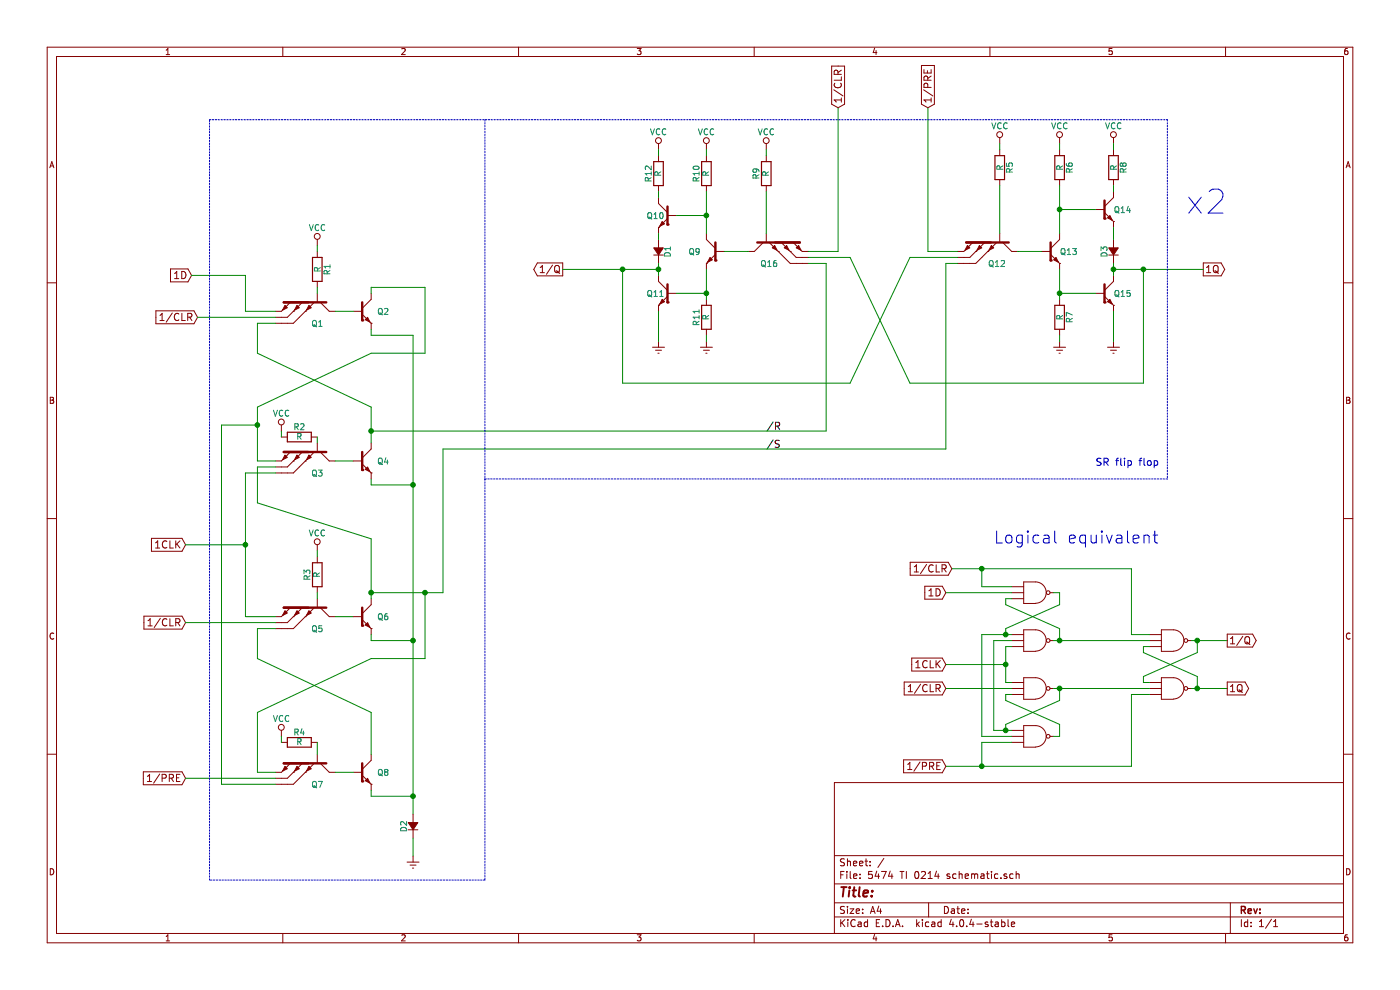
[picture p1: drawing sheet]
EESchema Schematic File Version 2
LIBS:power
LIBS:device
LIBS:transistors
LIBS:conn
LIBS:linear
LIBS:regul
LIBS:74xx
LIBS:cmos4000
LIBS:adc-dac
LIBS:memory
LIBS:xilinx
LIBS:microcontrollers
LIBS:dsp
LIBS:microchip
LIBS:analog_switches
LIBS:motorola
LIBS:texas
LIBS:intel
LIBS:audio
LIBS:interface
LIBS:digital-audio
LIBS:philips
LIBS:display
LIBS:cypress
LIBS:siliconi
LIBS:opto
LIBS:atmel
LIBS:contrib
LIBS:valves
LIBS:project5474
LIBS:5474 TI 0214 schematic-cache
EELAYER 25 0
EELAYER END
$Descr A4 11693 8268
encoding utf-8
Sheet 1 1
Title ""
Date ""
Rev ""
Comp ""
Comment1 ""
Comment2 ""
Comment3 ""
Comment4 ""
$EndDescr
$Comp
L Q_NPN Q14
U 1 1
P 9200 1750
F 0 "Q14" H 9450 1750 50  0000 R CNN
F 1 "Q_NPN" H 9800 1700 50  0001 R CNN
F 2 "" H 9400 1850 50  0000 C CNN
F 3 "" H 9200 1750 50  0000 C CNN
	1    9200 1750
	1    0    0    -1  
$EndComp
$Comp
L Q_NPN Q15
U 1 1
P 9200 2450
F 0 "Q15" H 9450 2450 50  0000 R CNN
F 1 "Q_NPN" H 9800 2400 50  0001 R CNN
F 2 "" H 9400 2550 50  0000 C CNN
F 3 "" H 9200 2450 50  0000 C CNN
	1    9200 2450
	1    0    0    -1  
$EndComp
$Comp
L D_Small D3
U 1 1
P 9300 2100
F 0 "D3" H 9250 2180 50  0000 L CNN
F 1 "D_Small" H 9150 2020 50  0001 L CNN
F 2 "" V 9300 2100 50  0000 C CNN
F 3 "" V 9300 2100 50  0000 C CNN
	1    9300 2100
	0    -1   -1   0   
$EndComp
Text GLabel 10050 2250 2    60   Output ~ 0
1Q
$Comp
L R R8
U 1 1
P 9300 1400
F 0 "R8" V 9380 1400 50  0000 C CNN
F 1 "R" V 9300 1400 50  0000 C CNN
F 2 "" V 9230 1400 50  0000 C CNN
F 3 "" H 9300 1400 50  0000 C CNN
	1    9300 1400
	1    0    0    -1  
$EndComp
$Comp
L VCC #PWR?
U 1 1
P 9300 1200
F 0 "#PWR?" H 9300 1050 50  0001 C CNN
F 1 "VCC" H 9300 1350 50  0000 C CNN
F 2 "" H 9300 1200 50  0000 C CNN
F 3 "" H 9300 1200 50  0000 C CNN
	1    9300 1200
	1    0    0    -1  
$EndComp
$Comp
L GNDREF #PWR?
U 1 1
P 9300 2850
F 0 "#PWR?" H 9300 2600 50  0001 C CNN
F 1 "GNDREF" H 9300 2700 50  0001 C CNN
F 2 "" H 9300 2850 50  0000 C CNN
F 3 "" H 9300 2850 50  0000 C CNN
	1    9300 2850
	1    0    0    -1  
$EndComp
$Comp
L Q_NPN Q13
U 1 1
P 8750 2100
F 0 "Q13" H 9000 2100 50  0000 R CNN
F 1 "Q_NPN" H 9350 2050 50  0001 R CNN
F 2 "" H 8950 2200 50  0000 C CNN
F 3 "" H 8750 2100 50  0000 C CNN
	1    8750 2100
	1    0    0    -1  
$EndComp
$Comp
L R R7
U 1 1
P 8850 2650
F 0 "R7" V 8930 2650 50  0000 C CNN
F 1 "R" V 8850 2650 50  0000 C CNN
F 2 "" V 8780 2650 50  0000 C CNN
F 3 "" H 8850 2650 50  0000 C CNN
	1    8850 2650
	1    0    0    -1  
$EndComp
$Comp
L GNDREF #PWR?
U 1 1
P 8850 2850
F 0 "#PWR?" H 8850 2600 50  0001 C CNN
F 1 "GNDREF" H 8850 2700 50  0001 C CNN
F 2 "" H 8850 2850 50  0000 C CNN
F 3 "" H 8850 2850 50  0000 C CNN
	1    8850 2850
	1    0    0    -1  
$EndComp
$Comp
L R R6
U 1 1
P 8850 1400
F 0 "R6" V 8930 1400 50  0000 C CNN
F 1 "R" V 8850 1400 50  0000 C CNN
F 2 "" V 8780 1400 50  0000 C CNN
F 3 "" H 8850 1400 50  0000 C CNN
	1    8850 1400
	1    0    0    -1  
$EndComp
$Comp
L VCC #PWR?
U 1 1
P 8850 1200
F 0 "#PWR?" H 8850 1050 50  0001 C CNN
F 1 "VCC" H 8850 1350 50  0000 C CNN
F 2 "" H 8850 1200 50  0000 C CNN
F 3 "" H 8850 1200 50  0000 C CNN
	1    8850 1200
	1    0    0    -1  
$EndComp
$Comp
L Q_NPN Q11
U 1 1
P 5600 2450
F 0 "Q11" H 5800 2450 50  0000 R CNN
F 1 "Q_NPN" H 6200 2400 50  0001 R CNN
F 2 "" H 5800 2550 50  0000 C CNN
F 3 "" H 5600 2450 50  0000 C CNN
	1    5600 2450
	-1   0    0    -1  
$EndComp
$Comp
L D_Small D2
U 1 1
P 3450 6900
F 0 "D2" H 3400 6980 50  0000 L CNN
F 1 "D_Small" H 3300 6820 50  0001 L CNN
F 2 "" V 3450 6900 50  0000 C CNN
F 3 "" V 3450 6900 50  0000 C CNN
	1    3450 6900
	0    -1   -1   0   
$EndComp
Text GLabel 4700 2250 0    60   Output ~ 0
1/Q
$Comp
L Q_NPN_triple_emitter Q12
U 1 1
P 8350 2000
F 0 "Q12" V 8550 2050 50  0000 R CNN
F 1 "Q_NPN_triple_emitter" H 8680 2330 50  0001 R CNN
F 2 "" H 8550 2100 50  0000 C CNN
F 3 "" H 8350 2000 50  0000 C CNN
	1    8350 2000
	0    1    1    0   
$EndComp
$Comp
L R R5
U 1 1
P 8350 1400
F 0 "R5" V 8430 1400 50  0000 C CNN
F 1 "R" V 8350 1400 50  0000 C CNN
F 2 "" V 8280 1400 50  0000 C CNN
F 3 "" H 8350 1400 50  0000 C CNN
	1    8350 1400
	1    0    0    -1  
$EndComp
$Comp
L VCC #PWR?
U 1 1
P 8350 1200
F 0 "#PWR?" H 8350 1050 50  0001 C CNN
F 1 "VCC" H 8350 1350 50  0000 C CNN
F 2 "" H 8350 1200 50  0000 C CNN
F 3 "" H 8350 1200 50  0000 C CNN
	1    8350 1200
	1    0    0    -1  
$EndComp
Text GLabel 7750 900  1    60   Input ~ 0
1/PRE
$Comp
L Q_NPN Q8
U 1 1
P 3000 6450
F 0 "Q8" H 3250 6450 50  0000 R CNN
F 1 "Q_NPN" H 3600 6400 50  0001 R CNN
F 2 "" H 3200 6550 50  0000 C CNN
F 3 "" H 3000 6450 50  0000 C CNN
	1    3000 6450
	1    0    0    -1  
$EndComp
$Comp
L Q_NPN_triple_emitter Q7
U 1 1
P 2650 6350
F 0 "Q7" V 2850 6400 50  0000 R CNN
F 1 "Q_NPN_triple_emitter" H 2980 6680 50  0001 R CNN
F 2 "" H 2850 6450 50  0000 C CNN
F 3 "" H 2650 6350 50  0000 C CNN
	1    2650 6350
	0    1    1    0   
$EndComp
$Comp
L R R4
U 1 1
P 2500 6200
F 0 "R4" V 2580 6200 50  0000 C CNN
F 1 "R" V 2500 6200 50  0000 C CNN
F 2 "" V 2430 6200 50  0000 C CNN
F 3 "" H 2500 6200 50  0000 C CNN
	1    2500 6200
	0    -1   -1   0   
$EndComp
$Comp
L VCC #PWR?
U 1 1
P 2350 6150
F 0 "#PWR?" H 2350 6000 50  0001 C CNN
F 1 "VCC" H 2350 6300 50  0000 C CNN
F 2 "" H 2350 6150 50  0000 C CNN
F 3 "" H 2350 6150 50  0000 C CNN
	1    2350 6150
	1    0    0    -1  
$EndComp
$Comp
L GNDREF #PWR?
U 1 1
P 3450 7150
F 0 "#PWR?" H 3450 6900 50  0001 C CNN
F 1 "GNDREF" H 3450 7000 50  0001 C CNN
F 2 "" H 3450 7150 50  0000 C CNN
F 3 "" H 3450 7150 50  0000 C CNN
	1    3450 7150
	1    0    0    -1  
$EndComp
$Comp
L GNDREF #PWR?
U 1 1
P 5500 2850
F 0 "#PWR?" H 5500 2600 50  0001 C CNN
F 1 "GNDREF" H 5500 2700 50  0001 C CNN
F 2 "" H 5500 2850 50  0000 C CNN
F 3 "" H 5500 2850 50  0000 C CNN
	1    5500 2850
	-1   0    0    -1  
$EndComp
$Comp
L R R11
U 1 1
P 5900 2650
F 0 "R11" V 5980 2650 50  0000 C CNN
F 1 "R" V 5900 2650 50  0000 C CNN
F 2 "" V 5830 2650 50  0000 C CNN
F 3 "" H 5900 2650 50  0000 C CNN
	1    5900 2650
	-1   0    0    -1  
$EndComp
$Comp
L GNDREF #PWR?
U 1 1
P 5900 2850
F 0 "#PWR?" H 5900 2600 50  0001 C CNN
F 1 "GNDREF" H 5900 2700 50  0001 C CNN
F 2 "" H 5900 2850 50  0000 C CNN
F 3 "" H 5900 2850 50  0000 C CNN
	1    5900 2850
	-1   0    0    -1  
$EndComp
$Comp
L D_Small D1
U 1 1
P 5500 2100
F 0 "D1" H 5450 2180 50  0000 L CNN
F 1 "D_Small" H 5350 2020 50  0001 L CNN
F 2 "" V 5500 2100 50  0000 C CNN
F 3 "" V 5500 2100 50  0000 C CNN
	1    5500 2100
	0    1    -1   0   
$EndComp
$Comp
L Q_NPN Q10
U 1 1
P 5600 1800
F 0 "Q10" H 5800 1800 50  0000 R CNN
F 1 "Q_NPN" H 6200 1750 50  0001 R CNN
F 2 "" H 5800 1900 50  0000 C CNN
F 3 "" H 5600 1800 50  0000 C CNN
	1    5600 1800
	-1   0    0    -1  
$EndComp
$Comp
L R R12
U 1 1
P 5500 1450
F 0 "R12" V 5580 1450 50  0000 C CNN
F 1 "R" V 5500 1450 50  0000 C CNN
F 2 "" V 5430 1450 50  0000 C CNN
F 3 "" H 5500 1450 50  0000 C CNN
	1    5500 1450
	-1   0    0    -1  
$EndComp
$Comp
L VCC #PWR?
U 1 1
P 5500 1250
F 0 "#PWR?" H 5500 1100 50  0001 C CNN
F 1 "VCC" H 5500 1400 50  0000 C CNN
F 2 "" H 5500 1250 50  0000 C CNN
F 3 "" H 5500 1250 50  0000 C CNN
	1    5500 1250
	-1   0    0    -1  
$EndComp
$Comp
L Q_NPN Q9
U 1 1
P 6000 2100
F 0 "Q9" H 6250 2100 50  0000 R CNN
F 1 "Q_NPN" H 6600 2050 50  0001 R CNN
F 2 "" H 6200 2200 50  0000 C CNN
F 3 "" H 6000 2100 50  0000 C CNN
	1    6000 2100
	-1   0    0    -1  
$EndComp
$Comp
L R R10
U 1 1
P 5900 1450
F 0 "R10" V 5980 1450 50  0000 C CNN
F 1 "R" V 5900 1450 50  0000 C CNN
F 2 "" V 5830 1450 50  0000 C CNN
F 3 "" H 5900 1450 50  0000 C CNN
	1    5900 1450
	-1   0    0    -1  
$EndComp
$Comp
L VCC #PWR?
U 1 1
P 5900 1250
F 0 "#PWR?" H 5900 1100 50  0001 C CNN
F 1 "VCC" H 5900 1400 50  0000 C CNN
F 2 "" H 5900 1250 50  0000 C CNN
F 3 "" H 5900 1250 50  0000 C CNN
	1    5900 1250
	-1   0    0    -1  
$EndComp
$Comp
L Q_NPN_triple_emitter Q16
U 1 1
P 6400 2000
F 0 "Q16" V 6600 2050 50  0000 R CNN
F 1 "Q_NPN_triple_emitter" H 6730 2330 50  0001 R CNN
F 2 "" H 6600 2100 50  0000 C CNN
F 3 "" H 6400 2000 50  0000 C CNN
	1    6400 2000
	0    -1   1    0   
$EndComp
$Comp
L R R9
U 1 1
P 6400 1450
F 0 "R9" V 6480 1450 50  0000 C CNN
F 1 "R" V 6400 1450 50  0000 C CNN
F 2 "" V 6330 1450 50  0000 C CNN
F 3 "" H 6400 1450 50  0000 C CNN
	1    6400 1450
	-1   0    0    -1  
$EndComp
$Comp
L VCC #PWR?
U 1 1
P 6400 1250
F 0 "#PWR?" H 6400 1100 50  0001 C CNN
F 1 "VCC" H 6400 1400 50  0000 C CNN
F 2 "" H 6400 1250 50  0000 C CNN
F 3 "" H 6400 1250 50  0000 C CNN
	1    6400 1250
	-1   0    0    -1  
$EndComp
Text GLabel 7000 900  1    60   Input ~ 0
1/CLR
$Comp
L Q_NPN_triple_emitter Q5
U 1 1
P 2650 5050
F 0 "Q5" V 2850 5100 50  0000 R CNN
F 1 "Q_NPN_triple_emitter" H 2980 5380 50  0001 R CNN
F 2 "" H 2850 5150 50  0000 C CNN
F 3 "" H 2650 5050 50  0000 C CNN
	1    2650 5050
	0    1    1    0   
$EndComp
$Comp
L Q_NPN_triple_emitter Q3
U 1 1
P 2650 3750
F 0 "Q3" V 2850 3800 50  0000 R CNN
F 1 "Q_NPN_triple_emitter" H 2980 4080 50  0001 R CNN
F 2 "" H 2850 3850 50  0000 C CNN
F 3 "" H 2650 3750 50  0000 C CNN
	1    2650 3750
	0    1    1    0   
$EndComp
Text GLabel 1550 4550 0    60   Input ~ 0
1CLK
$Comp
L R R3
U 1 1
P 2650 4800
F 0 "R3" V 2730 4800 50  0000 C CNN
F 1 "R" V 2650 4800 50  0000 C CNN
F 2 "" V 2580 4800 50  0000 C CNN
F 3 "" H 2650 4800 50  0000 C CNN
	1    2650 4800
	-1   0    0    -1  
$EndComp
$Comp
L VCC #PWR?
U 1 1
P 2650 4600
F 0 "#PWR?" H 2650 4450 50  0001 C CNN
F 1 "VCC" H 2650 4750 50  0000 C CNN
F 2 "" H 2650 4600 50  0000 C CNN
F 3 "" H 2650 4600 50  0000 C CNN
	1    2650 4600
	-1   0    0    -1  
$EndComp
$Comp
L R R2
U 1 1
P 2500 3650
F 0 "R2" V 2580 3650 50  0000 C CNN
F 1 "R" V 2500 3650 50  0000 C CNN
F 2 "" V 2430 3650 50  0000 C CNN
F 3 "" H 2500 3650 50  0000 C CNN
	1    2500 3650
	0    -1   -1   0   
$EndComp
$Comp
L VCC #PWR?
U 1 1
P 2350 3600
F 0 "#PWR?" H 2350 3450 50  0001 C CNN
F 1 "VCC" H 2350 3750 50  0000 C CNN
F 2 "" H 2350 3600 50  0000 C CNN
F 3 "" H 2350 3600 50  0000 C CNN
	1    2350 3600
	1    0    0    -1  
$EndComp
$Comp
L Q_NPN Q6
U 1 1
P 3000 5150
F 0 "Q6" H 3250 5150 50  0000 R CNN
F 1 "Q_NPN" H 3600 5100 50  0001 R CNN
F 2 "" H 3200 5250 50  0000 C CNN
F 3 "" H 3000 5150 50  0000 C CNN
	1    3000 5150
	1    0    0    -1  
$EndComp
$Comp
L Q_NPN Q4
U 1 1
P 3000 3850
F 0 "Q4" H 3250 3850 50  0000 R CNN
F 1 "Q_NPN" H 3600 3800 50  0001 R CNN
F 2 "" H 3200 3950 50  0000 C CNN
F 3 "" H 3000 3850 50  0000 C CNN
	1    3000 3850
	1    0    0    -1  
$EndComp
$Comp
L Q_NPN_triple_emitter Q1
U 1 1
P 2650 2500
F 0 "Q1" V 2850 2550 50  0000 R CNN
F 1 "Q_NPN_triple_emitter" H 2980 2830 50  0001 R CNN
F 2 "" H 2850 2600 50  0000 C CNN
F 3 "" H 2650 2500 50  0000 C CNN
	1    2650 2500
	0    1    1    0   
$EndComp
$Comp
L Q_NPN Q2
U 1 1
P 3000 2600
F 0 "Q2" H 3250 2600 50  0000 R CNN
F 1 "Q_NPN" H 3600 2550 50  0001 R CNN
F 2 "" H 3200 2700 50  0000 C CNN
F 3 "" H 3000 2600 50  0000 C CNN
	1    3000 2600
	1    0    0    -1  
$EndComp
$Comp
L R R1
U 1 1
P 2650 2250
F 0 "R1" V 2730 2250 50  0000 C CNN
F 1 "R" V 2650 2250 50  0000 C CNN
F 2 "" V 2580 2250 50  0000 C CNN
F 3 "" H 2650 2250 50  0000 C CNN
	1    2650 2250
	1    0    0    -1  
$EndComp
$Comp
L VCC #PWR?
U 1 1
P 2650 2050
F 0 "#PWR?" H 2650 1900 50  0001 C CNN
F 1 "VCC" H 2650 2200 50  0000 C CNN
F 2 "" H 2650 2050 50  0000 C CNN
F 3 "" H 2650 2050 50  0000 C CNN
	1    2650 2050
	1    0    0    -1  
$EndComp
Text GLabel 1600 2300 0    60   Input ~ 0
1D
Text GLabel 1650 2650 0    60   Input ~ 0
1/CLR
Text GLabel 1550 6500 0    60   Input ~ 0
1/PRE
Text GLabel 1550 5200 0    60   Input ~ 0
1/CLR
Text Label 6400 3750 0    60   ~ 0
/S
Text Label 6400 3600 0    60   ~ 0
/R
Wire Wire Line
	9300 1900 9300 2000
Wire Wire Line
	9300 2200 9300 2250
Wire Wire Line
	9300 2250 9300 2300
Wire Wire Line
	9300 2250 9550 2250
Wire Wire Line
	9550 2250 10050 2250
Connection ~ 9300 2250
Wire Wire Line
	9300 1550 9300 1600
Wire Wire Line
	9300 1200 9300 1250
Wire Wire Line
	9300 2850 9300 2600
Wire Wire Line
	8850 1550 8850 1750
Wire Wire Line
	8850 1750 8850 1950
Wire Wire Line
	8850 1750 9150 1750
Wire Wire Line
	8850 2250 8850 2450
Wire Wire Line
	8850 2450 8850 2500
Wire Wire Line
	8850 2450 9150 2450
Connection ~ 8850 2450
Wire Wire Line
	8850 2800 8850 2850
Wire Wire Line
	8850 1200 8850 1250
Connection ~ 8850 1750
Wire Wire Line
	5500 2200 5500 2250
Wire Wire Line
	5500 2250 5500 2300
Wire Wire Line
	4700 2250 5200 2250
Wire Wire Line
	5200 2250 5500 2250
Connection ~ 5500 2250
Wire Wire Line
	8500 2100 8700 2100
Wire Wire Line
	8350 1200 8350 1250
Wire Wire Line
	8350 1550 8350 1950
Wire Wire Line
	7750 2100 8000 2100
Wire Wire Line
	3450 2800 3450 4050
Wire Wire Line
	3450 4050 3450 5350
Wire Wire Line
	3450 5350 3450 6650
Wire Wire Line
	3450 6650 3450 6800
Wire Wire Line
	2800 6450 2950 6450
Wire Wire Line
	2350 6150 2350 6200
Wire Wire Line
	2650 6200 2650 6300
Wire Wire Line
	3450 7000 3450 7150
Wire Wire Line
	5500 2600 5500 2850
Wire Wire Line
	5900 2800 5900 2850
Wire Wire Line
	5900 2250 5900 2450
Wire Wire Line
	5900 2450 5900 2500
Wire Wire Line
	5900 2450 5650 2450
Wire Wire Line
	5500 1950 5500 2000
Wire Wire Line
	5500 1250 5500 1300
Wire Wire Line
	5500 1600 5500 1650
Connection ~ 5900 2450
Wire Wire Line
	5900 1600 5900 1800
Wire Wire Line
	5900 1800 5900 1950
Wire Wire Line
	5900 1800 5650 1800
Wire Wire Line
	5900 1250 5900 1300
Connection ~ 5900 1800
Wire Wire Line
	6250 2100 6050 2100
Wire Wire Line
	6400 1250 6400 1300
Wire Wire Line
	6400 1600 6400 1950
Wire Wire Line
	7000 2100 6750 2100
Wire Wire Line
	7000 900  7000 2100
Wire Wire Line
	5200 2250 5200 3200
Wire Wire Line
	5200 3200 7100 3200
Connection ~ 5200 2250
Wire Wire Line
	9550 2250 9550 3200
Wire Wire Line
	9550 3200 7600 3200
Connection ~ 9550 2250
Wire Wire Line
	6750 2150 7100 2150
Wire Wire Line
	8000 2150 7600 2150
Wire Wire Line
	7600 2150 7100 3200
Wire Wire Line
	7100 2150 7600 3200
Wire Wire Line
	2050 5150 2300 5150
Wire Wire Line
	2650 4600 2650 4650
Wire Wire Line
	2350 3600 2350 3650
Wire Wire Line
	2650 3650 2650 3700
Wire Wire Line
	2650 4950 2650 5000
Wire Wire Line
	2950 5150 2800 5150
Wire Wire Line
	2950 3850 2800 3850
Wire Wire Line
	7900 3750 7900 2200
Wire Wire Line
	7900 2200 8000 2200
Wire Wire Line
	6900 3600 6900 2200
Wire Wire Line
	6900 2200 6750 2200
Wire Wire Line
	2150 5250 2300 5250
Wire Wire Line
	2650 2050 2650 2100
Wire Wire Line
	2650 2400 2650 2450
Wire Wire Line
	2050 2600 2300 2600
Wire Wire Line
	2950 2600 2800 2600
Wire Wire Line
	1650 2650 2300 2650
Wire Wire Line
	7750 900  7750 2100
Wire Wire Line
	1550 5200 2300 5200
Wire Wire Line
	1600 2300 2050 2300
Wire Wire Line
	2050 2300 2050 2600
Wire Wire Line
	2050 3950 2050 4550
Wire Wire Line
	2050 4550 2050 5150
Wire Wire Line
	2050 4550 1550 4550
Wire Wire Line
	2050 3950 2300 3950
Connection ~ 2050 4550
Wire Wire Line
	2300 6500 1550 6500
Wire Wire Line
	3100 6600 3100 6650
Wire Wire Line
	3100 6650 3450 6650
Wire Wire Line
	3100 5300 3100 5350
Wire Wire Line
	3100 5350 3450 5350
Connection ~ 3450 6650
Wire Wire Line
	3100 4000 3100 4050
Wire Wire Line
	3100 4050 3450 4050
Connection ~ 3450 5350
Wire Wire Line
	3100 2750 3100 2800
Wire Wire Line
	3100 2800 3450 2800
Connection ~ 3450 4050
Wire Wire Line
	3100 3400 3100 3600
Wire Wire Line
	3100 3600 3100 3700
Wire Wire Line
	3100 2450 3100 2400
Wire Wire Line
	3100 2400 3550 2400
Wire Wire Line
	3100 4500 3100 4950
Wire Wire Line
	3100 4950 3100 5000
Wire Wire Line
	3100 4950 3550 4950
Wire Wire Line
	3550 4950 3700 4950
Wire Wire Line
	3100 5950 3100 6300
Wire Wire Line
	2150 3850 2300 3850
Wire Wire Line
	2150 3400 2150 3550
Wire Wire Line
	2150 3550 2150 3850
Wire Wire Line
	2300 2700 2150 2700
Wire Wire Line
	2150 2700 2150 2950
Wire Wire Line
	3100 2950 3550 2950
Wire Wire Line
	3550 2950 3550 2400
Wire Wire Line
	2150 2950 3100 3400
Wire Wire Line
	3100 2950 2150 3400
Wire Wire Line
	2300 6450 2150 6450
Wire Wire Line
	2150 6450 2150 5950
Wire Wire Line
	2150 5250 2150 5500
Wire Wire Line
	3550 4950 3550 5500
Wire Wire Line
	3550 5500 3100 5500
Wire Wire Line
	3100 5500 2150 5950
Wire Wire Line
	2150 5500 3100 5950
Wire Wire Line
	2300 3900 2150 3900
Wire Wire Line
	2150 3900 2150 4200
Wire Wire Line
	2150 4200 3100 4500
Connection ~ 3100 4950
Wire Wire Line
	2300 6550 1850 6550
Wire Wire Line
	1850 6550 1850 3550
Wire Wire Line
	1850 3550 2150 3550
Connection ~ 2150 3550
Wire Wire Line
	3100 3600 6900 3600
Connection ~ 3100 3600
Connection ~ 3550 4950
Wire Wire Line
	3700 3750 7900 3750
Wire Wire Line
	3700 4950 3700 3750
Wire Notes Line
	1750 1000 9750 1000
Wire Notes Line
	9750 1000 9750 4000
Wire Notes Line
	9750 4000 4050 4000
Wire Notes Line
	4050 4000 4050 7350
Wire Notes Line
	4050 7350 1750 7350
Wire Notes Line
	1750 7350 1750 1000
Text Notes 9900 1800 0    200  ~ 0
x2
$Comp
L 3NAND U?
U 1 1
P 8550 5100
F 0 "U?" H 8570 4920 60  0001 C CNN
F 1 "3NAND" H 8560 5000 60  0001 C CNN
F 2 "" H 8550 5100 60  0001 C CNN
F 3 "" H 8550 5100 60  0001 C CNN
	1    8550 5100
	1    0    0    -1  
$EndComp
$Comp
L 3NAND U?
U 1 1
P 8550 5500
F 0 "U?" H 8570 5320 60  0001 C CNN
F 1 "3NAND" H 8560 5400 60  0001 C CNN
F 2 "" H 8550 5500 60  0001 C CNN
F 3 "" H 8550 5500 60  0001 C CNN
	1    8550 5500
	1    0    0    -1  
$EndComp
$Comp
L 3NAND U?
U 1 1
P 8550 5900
F 0 "U?" H 8570 5720 60  0001 C CNN
F 1 "3NAND" H 8560 5800 60  0001 C CNN
F 2 "" H 8550 5900 60  0001 C CNN
F 3 "" H 8550 5900 60  0001 C CNN
	1    8550 5900
	1    0    0    -1  
$EndComp
$Comp
L 3NAND U?
U 1 1
P 8550 6300
F 0 "U?" H 8570 6120 60  0001 C CNN
F 1 "3NAND" H 8560 6200 60  0001 C CNN
F 2 "" H 8550 6300 60  0001 C CNN
F 3 "" H 8550 6300 60  0001 C CNN
	1    8550 6300
	1    0    0    -1  
$EndComp
$Comp
L 3NAND U?
U 1 1
P 9700 5500
F 0 "U?" H 9720 5320 60  0001 C CNN
F 1 "3NAND" H 9710 5400 60  0001 C CNN
F 2 "" H 9700 5500 60  0001 C CNN
F 3 "" H 9700 5500 60  0001 C CNN
	1    9700 5500
	1    0    0    -1  
$EndComp
$Comp
L 3NAND U?
U 1 1
P 9700 5900
F 0 "U?" H 9720 5720 60  0001 C CNN
F 1 "3NAND" H 9710 5800 60  0001 C CNN
F 2 "" H 9700 5900 60  0001 C CNN
F 3 "" H 9700 5900 60  0001 C CNN
	1    9700 5900
	1    0    0    -1  
$EndComp
Wire Wire Line
	8200 5300 8400 5300
Wire Wire Line
	8400 5300 8450 5300
Wire Wire Line
	8400 5300 8400 5250
Wire Wire Line
	8450 5000 8400 5000
Wire Wire Line
	8400 5000 8400 5050
Wire Wire Line
	8800 4950 8850 4950
Wire Wire Line
	8850 4950 8850 5050
Wire Wire Line
	8800 5350 8850 5350
Wire Wire Line
	8850 5350 9600 5350
Wire Wire Line
	8850 5350 8850 5250
Wire Wire Line
	8450 5800 8400 5800
Wire Wire Line
	8400 5800 8400 5850
Wire Wire Line
	8300 6100 8400 6100
Wire Wire Line
	8400 6100 8450 6100
Wire Wire Line
	8400 6100 8400 6050
Wire Wire Line
	8800 5750 8850 5750
Wire Wire Line
	8850 5750 9600 5750
Wire Wire Line
	8850 5750 8850 5850
Wire Wire Line
	8800 6150 8850 6150
Wire Wire Line
	8850 6150 8850 6050
Wire Wire Line
	8850 5250 8400 5050
Wire Wire Line
	8850 5050 8400 5250
Wire Wire Line
	8850 6050 8400 5850
Wire Wire Line
	8850 5850 8400 6050
Text GLabel 7900 6400 0    60   Input ~ 0
1/PRE
Text GLabel 7900 5750 0    60   Input ~ 0
1/CLR
Wire Wire Line
	7900 5750 8450 5750
Text GLabel 7900 5550 0    60   Input ~ 0
1CLK
Wire Wire Line
	7900 5550 8400 5550
Wire Wire Line
	8400 5400 8400 5550
Wire Wire Line
	8400 5550 8400 5700
Wire Wire Line
	8400 5400 8450 5400
Wire Wire Line
	8400 5700 8450 5700
Connection ~ 8400 5550
Text GLabel 7950 4750 0    60   Input ~ 0
1/CLR
Wire Wire Line
	7900 4950 8450 4950
Text GLabel 7900 4950 0    60   Input ~ 0
1D
Wire Wire Line
	8200 4750 8200 4900
Wire Wire Line
	8200 4900 8450 4900
Wire Wire Line
	8200 5300 8200 6150
Wire Wire Line
	8200 6150 8450 6150
Connection ~ 8400 5300
Wire Wire Line
	8300 6100 8300 5350
Wire Wire Line
	8300 5350 8450 5350
Connection ~ 8400 6100
Wire Wire Line
	9600 5400 9550 5400
Wire Wire Line
	9550 5400 9550 5450
Wire Wire Line
	9600 5700 9550 5700
Wire Wire Line
	9550 5700 9550 5650
Wire Wire Line
	9950 5350 10000 5350
Wire Wire Line
	10000 5350 10250 5350
Wire Wire Line
	10000 5350 10000 5450
Wire Wire Line
	9950 5750 10000 5750
Wire Wire Line
	10000 5750 10250 5750
Wire Wire Line
	10000 5750 10000 5650
Wire Wire Line
	10000 5450 9550 5650
Wire Wire Line
	10000 5650 9550 5450
Text GLabel 10250 5750 2    60   Output ~ 0
1Q
Connection ~ 10000 5750
Text GLabel 10250 5350 2    60   Output ~ 0
1/Q
Connection ~ 10000 5350
Wire Wire Line
	9450 4750 9450 5300
Wire Wire Line
	9450 5300 9600 5300
Wire Wire Line
	9450 6400 9450 5800
Wire Wire Line
	9450 5800 9600 5800
Connection ~ 8850 5750
Connection ~ 8850 5350
Wire Wire Line
	7950 4750 8200 4750
Wire Wire Line
	8200 4750 9450 4750
Connection ~ 8200 4750
Wire Wire Line
	8200 6200 8450 6200
Wire Wire Line
	8200 6200 8200 6400
Wire Wire Line
	7900 6400 8200 6400
Wire Wire Line
	8200 6400 9450 6400
Connection ~ 8200 6400
Text Notes 8300 4550 0    100  ~ 0
Logical equivalent
Wire Notes Line
	4050 1000 4050 4000
Text Notes 9150 3900 0    60   ~ 0
SR flip flop
$EndSCHEMATC
